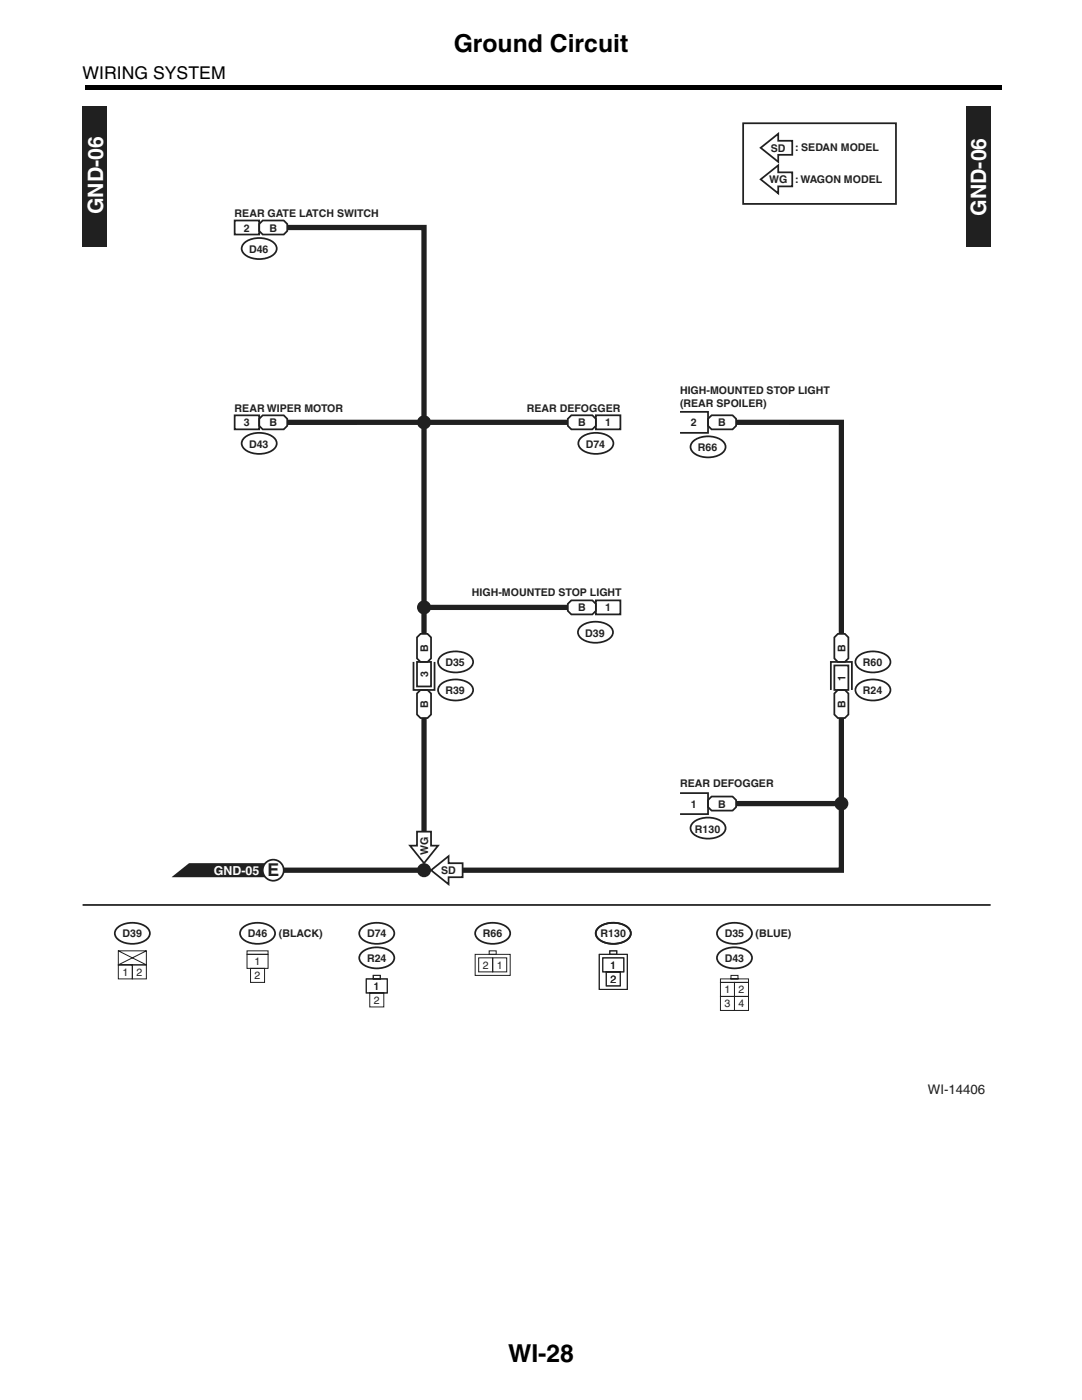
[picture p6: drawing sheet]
<svg xmlns="http://www.w3.org/2000/svg" width="216mm" height="279mm" viewBox="0 0 216 279" stroke-linecap="round" stroke-linejoin="round" font-family="sans-serif">
<path d="M17 17h183v.8h-183z" fill="#000"/>
<path d="M16.5 180.6h181.2" fill="none" stroke="#231f20" stroke-width=".35"/>
<g fill="#231f20">
<path d="M16.5 21.3h4.9v28h-4.9z"/>
<path d="M192.8 21.3h4.9v28h-4.9z"/>
</g>
<path d="M115.8 87.6a4.8 4.8 0 0 1 6.3 0 1.63 1.63 0 0 1-1 2.5 4.9 4.9 0 0 1-5.3-.7 1.38 1.38 0 0 1 0-1.8z" fill="none" stroke="#231f20" stroke-width=".35"/>
<path d="M113.3 83.6l.7-.7h4.2l.7 .7v1.4l-.7 .7h-4.2l-.7-.7z" fill="#fff"/>
<path d="M48.6 87.6a4.8 4.8 0 0 1 6.3 0 1.63 1.63 0 0 1-1 2.5 4.9 4.9 0 0 1-5.3-.7 1.38 1.38 0 0 1 0-1.8zM113.3 83.6l.7-.7h4.2l.7 .7v1.4l-.7 .7h-4.2l-.7-.7z" fill="none" stroke="#231f20" stroke-width=".35"/>
<path d="M51.7 83.6l.7-.7h4.2l.7 .7v1.4l-.7 .7h-4.2l-.7-.7z" fill="#fff"/>
<path d="M46.8 82.9h4.9v2.8h-4.9zM51.7 83.6l.7-.7h4.2l.7 .7v1.4l-.7 .7h-4.2l-.7-.7z" fill="none" stroke="#231f20" stroke-width=".35"/>
<path d="M113.3 84.3h-56" fill="none" stroke="#231f20" stroke-width="1.1" stroke-linecap="butt"/>
<circle cx="84.6" cy="121.2" r="1.4" fill="#231f20"/>
<path d="M48.6 48.7a4.8 4.8 0 0 1 6.3 0 1.63 1.63 0 0 1-1 2.6 4.9 4.9 0 0 1-5.3-.8 1.38 1.38 0 0 1 0-1.8z" fill="none" stroke="#231f20" stroke-width=".35"/>
<path d="M51.7 44.7l.7-.7h4.2l.7 .7v1.4l-.7 .7h-4.2l-.7-.7z" fill="#fff"/>
<path d="M46.8 44h4.9v2.8h-4.9zM51.7 44.7l.7-.7h4.2l.7 .7v1.4l-.7 .7h-4.2l-.7-.7zM118.9 82.9h4.9v2.8h-4.9zM138.2 88.3a4.8 4.8 0 0 1 6.3 0 1.63 1.63 0 0 1-1 2.5 4.9 4.9 0 0 1-5.3-.7 1.38 1.38 0 0 1 0-1.8z" fill="none" stroke="#231f20" stroke-width=".35"/>
<path d="M142 82.9h4.2l.7 .7v1.4l-.7 .7h-4.2l-.7-.7v-1.4z" fill="#fff"/>
<path d="M135.7 82.2h5.6v4.2h-5.6M142 82.9h4.2l.7 .7v1.4l-.7 .7h-4.2l-.7-.7v-1.4zM138.2 164.4a4.8 4.8 0 0 1 6.3 0 1.63 1.63 0 0 1-1 2.5 4.9 4.9 0 0 1-5.3-.7 1.38 1.38 0 0 1 0-1.8z" fill="none" stroke="#231f20" stroke-width=".35"/>
<path d="M141.3 159.7l.7-.7h4.2l.7 .7v1.4l-.7 .7h-4.2l-.7-.7z" fill="#fff"/>
<path d="M135.7 158.3h5.6v4.2h-5.6M141.3 159.7l.7-.7h4.2l.7 .7v1.4l-.7 .7h-4.2l-.7-.7z" fill="none" stroke="#231f20" stroke-width=".35"/>
<circle cx="84.6" cy="173.7" r="1.4" fill="#231f20"/>
<path d="M146.9 84.3h21v42.2" fill="none" stroke="#231f20" stroke-width="1.1" stroke-linecap="butt"/>
<path d="M34.2 175.1l3.5-2.8h16.8v2.8z" fill="#231f20"/>
<circle cx="54.5" cy="173.7" r="2.1" fill="#fff"/>
<g fill="none" stroke="#231f20" stroke-width=".35">
<path d="M171.1 131.2a4.8 4.8 0 0 1 6.3 0 1.63 1.63 0 0 1-1 2.6 4.9 4.9 0 0 1-5.3-.7 1.38 1.38 0 0 1 0-1.9zM171.1 136.8a4.8 4.8 0 0 1 6.3 0 1.63 1.63 0 0 1-1 2.6 4.9 4.9 0 0 1-5.3-.7 1.38 1.38 0 0 1 0-1.9z"/>
<circle cx="54.5" cy="173.7" r="2.1"/>
</g>
<path d="M166.5 127.2l.7-.7h1.4l.7 .7v4.2l-.7 .7h-1.4l-.7-.7z" fill="#fff"/>
<path d="M166.5 127.2l.7-.7h1.4l.7 .7v4.2l-.7 .7h-1.4l-.7-.7z" fill="none" stroke="#231f20" stroke-width=".35"/>
<path d="M166.5 138.4l.7-.7h1.4l.7 .7v4.2l-.7 .7h-1.4l-.7-.7z" fill="#fff"/>
<path d="M87.8 131.2a4.8 4.8 0 0 1 6.3 0 1.63 1.63 0 0 1-1 2.6 4.9 4.9 0 0 1-5.3-.7 1.38 1.38 0 0 1 0-1.9zM87.8 136.8a4.8 4.8 0 0 1 6.3 0 1.63 1.63 0 0 1-1 2.6 4.9 4.9 0 0 1-5.3-.7 1.38 1.38 0 0 1 0-1.9zM165.8 137.7v-5.6h4.2v5.6M166.5 138.4l.7-.7h1.4l.7 .7v4.2l-.7 .7h-1.4l-.7-.7zM166.5 132.8h2.8v4.9h-2.8z" fill="none" stroke="#231f20" stroke-width=".35"/>
<path d="M83.2 127.2l.7-.7h1.4l.7 .7v4.2l-.7 .7h-1.4l-.7-.7z" fill="#fff"/>
<path d="M83.2 127.2l.7-.7h1.4l.7 .7v4.2l-.7 .7h-1.4l-.7-.7z" fill="none" stroke="#231f20" stroke-width=".35"/>
<path d="M83.2 138.4l.7-.7h1.4l.7 .7v4.2l-.7 .7h-1.4l-.7-.7z" fill="#fff"/>
<path d="M82.5 132.1v5.6h4.2v-5.6M83.2 132.1h2.8v4.9h-2.8zM83.2 138.4l.7-.7h1.4l.7 .7v4.2l-.7 .7h-1.4l-.7-.7zM72.1 185.4a4.8 4.8 0 0 1 6.3 0 1.63 1.63 0 0 1-1 2.5 4.9 4.9 0 0 1-5.3-.7 1.38 1.38 0 0 1 0-1.8zM72.1 190.3a4.8 4.8 0 0 1 6.3 0 1.63 1.63 0 0 1-1 2.5 4.9 4.9 0 0 1-5.3-.7 1.38 1.38 0 0 1 0-1.8zM95.2 185.4a4.8 4.8 0 0 1 6.3 0 1.63 1.63 0 0 1-1 2.5 4.9 4.9 0 0 1-5.3-.7 1.38 1.38 0 0 1 0-1.8zM143.5 185.4a4.8 4.8 0 0 1 6.3 0 1.63 1.63 0 0 1-1 2.5 4.9 4.9 0 0 1-5.3-.7 1.38 1.38 0 0 1 0-1.8zM143.5 190.3a4.8 4.8 0 0 1 6.3 0 1.63 1.63 0 0 1-1 2.5 4.9 4.9 0 0 1-5.3-.7 1.38 1.38 0 0 1 0-1.8z" fill="none" stroke="#231f20" stroke-width=".35"/>
<path d="M57.3 45.4h27.3v81.1" fill="none" stroke="#231f20" stroke-width="1.1" stroke-linecap="butt"/>
<g fill="none" stroke="#231f20" stroke-width=".2">
<path d="M73.1 195.4h4.2v2.8h-4.2zM73.8 198.2h2.8v2.8h-2.8zM74.5 194.7h1.4v.7h-1.4zM94.8 190.5h7v4.2h-7zM95.5 191.2h2.8v2.8h-2.8zM97.6 189.8h1.4v.7h-1.4zM98.3 191.2h2.8v2.8h-2.8zM143.8 196.1h2.8v2.8h-2.8zM143.8 198.9h2.8v2.8h-2.8zM143.8 195.4h5.6v.7h-5.6zM145.9 194.7h1.4v.7h-1.4zM146.6 196.1h2.8v2.8h-2.8z"/>
<path d="M146.6 198.9h2.8v2.8h-2.8z"/>
</g>
<path d="M151.8 35.8l3.5-2.8v1.4h2.8v2.8h-2.8v1.4z" fill="#fff"/>
<path d="M151.8 35.8l3.5-2.8v1.4h2.8v2.8h-2.8v1.4z" fill="none" stroke="#231f20" stroke-width=".35"/>
<path d="M151.8 29.5l3.5-2.8v1.4h2.8v2.8h-2.8v1.4z" fill="#fff"/>
<path d="M148.3 24.6h30.5v16.1h-30.5zM151.8 29.5l3.5-2.8v1.4h2.8v2.8h-2.8v1.4z" fill="none" stroke="#231f20" stroke-width=".35"/>
<path d="M83.2 166h2.8v2.8h1.4l-2.8 3.5-2.8-3.5h1.4z" fill="#fff"/>
<path d="M83.2 166h2.8v2.8h1.4l-2.8 3.5-2.8-3.5h1.4z" fill="none" stroke="#231f20" stroke-width=".35"/>
<path d="M86 173.7l3.5-2.8v1.4h2.8v2.8h-2.8v1.4z" fill="#fff"/>
<path d="M86 173.7l3.5-2.8v1.4h2.8v2.8h-2.8v1.4z" fill="none" stroke="#231f20" stroke-width=".35"/>
<path d="M84.6 143.3v22.7M167.9 143.3v30.4h-75.6M56.6 173.7h28" fill="none" stroke="#231f20" stroke-width="1.1" stroke-linecap="butt"/>
<path d="M113.3 120.5l.7-.7h4.2l.7 .7v1.4l-.7 .7h-4.2l-.7-.7z" fill="#fff"/>
<path d="M113.3 120.5l.7-.7h4.2l.7 .7v1.4l-.7 .7h-4.2l-.7-.7zM115.7 125.3a4.8 4.8 0 0 1 6.3 0 1.63 1.63 0 0 1-1 2.5 4.9 4.9 0 0 1-5.3-.7 1.38 1.38 0 0 1 0-1.8zM48.3 185.4a4.8 4.8 0 0 1 6.3 0 1.63 1.63 0 0 1-1 2.5 4.9 4.9 0 0 1-5.3-.7 1.38 1.38 0 0 1 0-1.8z" fill="none" stroke="#231f20" stroke-width=".35"/>
<path d="M84.6 121.2h28.7M146.9 160.4h21" fill="none" stroke="#231f20" stroke-width="1.1" stroke-linecap="butt"/>
<circle cx="167.9" cy="160.4" r="1.4" fill="#231f20"/>
<path d="M119.3 185.4a4.8 4.8 0 0 1 6.3 0 1.63 1.63 0 0 1-1 2.5 4.9 4.9 0 0 1-5.3-.7 1.38 1.38 0 0 1 0-1.8z" fill="none" stroke="#231f20" stroke-width=".35"/>
<path d="M119.6 190.5h5.6v7h-5.6zM120.3 191.2h4.2v2.8h-4.2zM121 194h2.8v2.8h-2.8zM121.7 189.8h1.4v.7h-1.4z" fill="none" stroke="#231f20" stroke-width=".2"/>
<circle cx="84.6" cy="84.3" r="1.4" fill="#231f20"/>
<path d="M23.6 189.8h5.6v2.8h-5.6zM23.6 192.6h2.8v2.8h-2.8zM23.6 189.8l5.6 2.8M26.4 192.6h2.8v2.8h-2.8zM29.2 189.8l-5.6 2.8M49.3 190.5h4.2v2.8h-4.2zM49.3 189.8h4.2v.7h-4.2zM50 193.3h2.8v2.8h-2.8z" fill="none" stroke="#231f20" stroke-width=".2"/>
<path d="M118.9 119.8h4.9v2.8h-4.9zM23.3 185.4a4.8 4.8 0 0 1 6.3 0 1.63 1.63 0 0 1-1 2.5 4.9 4.9 0 0 1-5.3-.7 1.38 1.38 0 0 1 0-1.8z" fill="none" stroke="#231f20" stroke-width=".35"/>
<g font-size="4.9">
<text x="90.6" y="10.3">Ground Circuit</text>
<text x="101.4" y="271.9">WI-28</text>
</g>
<g font-size="4.2" fill="#fff">
<text x="20.6" y="42.8" transform="rotate(-90 20.6 42.8)">GND-06</text>
<text x="196.9" y="43" transform="rotate(-90 196.9 43)">GND-06</text>
</g>
<text font-size="3.5" x="16.5" y="15.7">WIRING SYSTEM</text>
<text font-size="3.5" fill="#231f20" x="53.4" y="174.8">E</text>
<text font-size="2.6" fill="#231f20" x="185.2" y="218.3">WI-14406</text>
<text font-size="2.5" fill="#fff" x="42.7" y="174.7">GND-05</text>
<g font-size="2.1" fill="#231f20">
<text x="153.9" y="30.3">SD</text>
<text x="158.7" y="30.2">: SEDAN MODEL</text>
<text x="153.5" y="36.6">WG</text>
<text x="158.7" y="36.5">: WAGON MODEL</text>
<text x="46.8" y="43.3">REAR GATE LATCH SWITCH</text>
<text x="48.7" y="46.2">2</text>
<text x="53.8" y="46.2">B</text>
<text x="49.7" y="50.5">D46</text>
<text x="46.8" y="82.2">REAR WIPER MOTOR</text>
<text x="105.1" y="82.2">REAR DEFOGGER</text>
<text x="135.7" y="78.7">HIGH-MOUNTED STOP LIGHT</text>
<text x="135.7" y="81.2">(REAR SPOILER)</text>
<text x="48.7" y="85.1">3</text>
<text x="49.7" y="89.4">D43</text>
<text x="53.8" y="85.1">B</text>
<text x="115.4" y="85.1">B</text>
<text x="116.9" y="89.4">D74</text>
<text x="120.8" y="85.1">1</text>
<text x="137.9" y="85.1">2</text>
<text x="143.4" y="85.1">B</text>
<text x="139.3" y="90.1">R66</text>
<text x="94.2" y="119">HIGH-MOUNTED STOP LIGHT</text>
<text x="115.4" y="122.1">B</text>
<text x="120.8" y="122.1">1</text>
<text x="85.5" y="130.1" transform="rotate(-90 85.5 130.1)">B</text>
<text x="116.8" y="127.1">D39</text>
<text x="168.8" y="130.1" transform="rotate(-90 168.8 130.1)">B</text>
<text x="85.5" y="135.2" transform="rotate(-90 85.5 135.2)">3</text>
<text x="88.9" y="133">D35</text>
<text x="168.8" y="135.9" transform="rotate(-90 168.8 135.9)">1</text>
<text x="172.2" y="133">R60</text>
<text x="85.5" y="141.3" transform="rotate(-90 85.5 141.3)">B</text>
<text x="88.9" y="138.6">R39</text>
<text x="168.8" y="141.3" transform="rotate(-90 168.8 141.3)">B</text>
<text x="172.2" y="138.6">R24</text>
<text x="135.7" y="157.1">REAR DEFOGGER</text>
<text x="137.9" y="161.2">1</text>
<text x="143.4" y="161.2">B</text>
<text x="138.7" y="166.2">R130</text>
<text x="85.5" y="170.6" transform="rotate(-90 85.5 170.6)">WG</text>
<text x="88.1" y="174.5">SD</text>
<text x="24.5" y="187.1">D39</text>
<text x="49.5" y="187.1">D46</text>
<text x="55.7" y="187">(BLACK)</text>
<text x="73.3" y="187.1">D74</text>
<text x="73.3" y="192">R24</text>
<text x="96.4" y="187.1">R66</text>
<text x="119.9" y="187.1">R130</text>
<text x="144.7" y="187.1">D35</text>
<text x="150.8" y="187">(BLUE)</text>
<text x="24.4" y="194.8">1</text>
<text x="27.2" y="194.8">2</text>
<text x="50.8" y="192.7">1</text>
<text x="50.8" y="195.5">2</text>
<text x="74.6" y="197.6">1</text>
<text x="96.4" y="193.4">2</text>
<text x="99.2" y="193.4">1</text>
<text x="121.8" y="193.4">1</text>
<text x="121.9" y="196.2">2</text>
<text x="144.7" y="192">D43</text>
<text x="74.6" y="200.4">2</text>
<text x="144.6" y="201.1">3</text>
<text x="144.6" y="198.3">1</text>
<text x="147.4" y="201.1">4</text>
<text x="147.4" y="198.3">2</text>
</g>
</svg>
